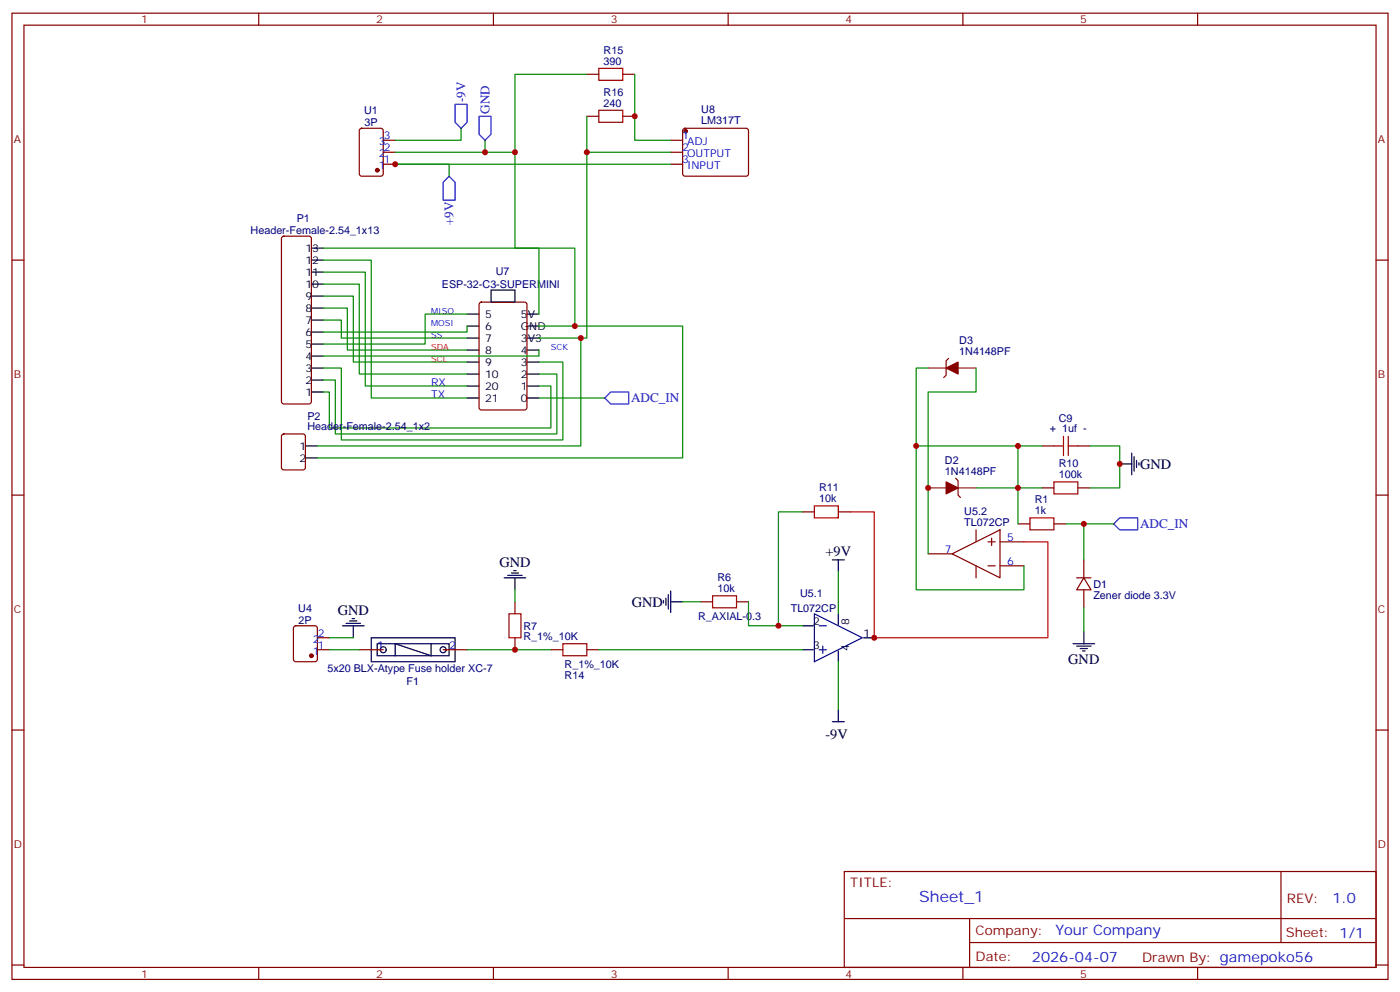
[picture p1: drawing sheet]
<svg xmlns="http://www.w3.org/2000/svg" width="412mm" height="292mm" viewBox="0 0 412 292" stroke-linecap="round" stroke-linejoin="round" font-family="sans-serif">
<g fill="none" stroke="#870000" stroke-width=".35">
<path d="M3.5 3.9h405.4v284.3h-405.4zM7.1 7.4h398.2v277.3h-398.2zM76.2 3.9v3.5M145.3 3.9v3.5M214.5 3.9v3.5M283.6 3.9v3.5M352.8 3.9v3.5M106.1 38l.4-.3h5.7l.6 .5 .1 13-.5 .6-5.9 .1-.6-.5-.1-12.9zM172.9 21.9h3.5M172.9 34.2h3.5M183.4 21.9h3.6M183.4 34.2h3.6"/>
<path d="M201.3 38l.5-.3h18l.5 .3 .2 .5-.1 12.9-.6 .5-18.3-.1-.4-.6v-12.7zM112.9 48.3h3.5M112.9 44.8h3.5M112.9 41.3h3.5M197.6 48.3h3.5M197.6 44.8h3.5M197.6 41.3h3.5M3.5 76.6h3.6M83.1 69.7l.5-.2h7.4l.5 .2 .2 .5v48l-.2 .5-.5 .2h-7.4l-.5-.2-.2-.5v-48zM405.3 76.6h3.6M141.3 89.1l.5-.2h12.7l.7 .4v30.6l-.4 .7h-13l-.6-.4-.1-30.6zM279.4 105.5l-.7 .7v4.2l-.7 .7"/>
<path d="M83.1 127.9l.5-.2h5.7l.6 .4 .1 9.5-.5 .6-5.9 .1-.6-.5-.1-9.4zM306.9 131.2h3.5M317.5 131.2h3.5M3.5 145.7h3.6M236.4 150.6h3.5M246.9 150.6h3.6M281.5 140.8l.7 .7v4.2l.7 .7M287.5 155.9v3.6M291 159.5h2.2M292.1 158.4v2.1M294.6 159.5h7M299.9 154.2h3.5"/>
<path d="M306.9 143.6h3.5M310.4 154.2h3.6M317.5 143.6h3.5M405.3 145.7h3.6M151.7 177.1v3.5M206.4 177.1h3.5M217 177.1h3.5M273.4 163h7.1M280.5 163l14.1-7.1v14.1zM287.5 166.5v3.5M291 166.5h2.2M294.6 166.5h7"/>
<path d="M317.1 170h4.3M319.3 170l2.1 3.6h-4.3zM319.3 164.7v5.3M319.3 173.6v5.3M86.7 184.4l.4-.3h5.7l.6 .5 .1 9.4-.5 .7h-5.9l-.6-.4-.1-9.4zM93.5 191.2h3.5M93.5 187.7h3.5M105.8 191.2h7.1M130.5 191.2h7.1M151.7 187.7v3.5M162.3 191.2h3.5M172.9 191.2h3.5"/>
<path d="M3.5 214.8h3.6M405.3 214.8h3.6M248.7 256.5h156.6v28.2h-156.6zM377.3 256.5v20.9M248.7 270.3h156.5M285.6 277.4h119.6M285.6 270.3v14.1M3.5 284h3.6M76.2 284.7v3.5M145.3 284.7v3.5M214.5 284.7v3.5M283.6 284.7v3.5"/>
<path d="M352.8 284.7v3.5M405.3 284h3.6"/>
</g>
<g fill="#870000" stroke="#870000" stroke-width=".35">
<path d="M278.7 141.8l3.5 1.8-3.5 1.7z"/>
<path d="M278.7 108.3l3.5-1.8v3.6z"/>
<circle cx="111.1" cy="50.1" r=".53"/>
<circle cx="91.7" cy="193" r=".53"/>
<circle cx="202" cy="38.6" r=".53"/>
</g>
<g fill="none" stroke="#000" stroke-width=".35">
<path d="M91.7 76.6h3.5M91.7 73h3.5M91.7 97.7h3.5M91.7 94.2h3.5M91.7 90.7h3.5M91.7 87.1h3.5M91.7 83.6h3.5M91.7 80.1h3.5M137.6 99.5h3.5M137.6 96h3.5M137.6 92.4h3.5M144.6 85.4h7.1v3.5h-7.1z"/>
<path d="M155.2 99.5h3.5M155.2 96h3.5M155.2 92.4h3.5M91.7 115.4h3.5M91.7 111.8h3.5M91.7 108.3h3.5M91.7 104.8h3.5M91.7 101.2h3.5M137.6 117.1h3.5M137.6 113.6h3.5M137.6 110.1h3.5M137.6 106.5h3.5"/>
<path d="M137.6 103h3.5M155.2 117.1h3.5M155.2 113.6h3.5M155.2 110.1h3.5M155.2 106.5h3.5M155.2 103h3.5M90 131.2h3.5M90 134.8h3.5M329.8 136.5h3.6M333.4 133.3v6.4M334.1 134.4v4.2M334.8 135.5v2.1"/>
<path d="M335.5 136.2v.7M148.5 170h6.4M149.6 169.3h4.2M150.6 168.6h2.2M151.3 167.9h.7M151.7 170v3.6M195.4 176.7v.7M196.1 176v2.2M196.8 175v4.2M197.6 177.1h3.5M197.6 173.9v6.4M245.2 164.7h3.5"/>
<path d="M246.9 164.7v3.6M100.9 184.1h6.3M102 183.4h4.2M103 182.7h2.1M103.7 182h.7M104.1 184.1v3.6M109.4 187.7h24.7v7h-24.7zM111.1 189.4h21.2v3.6h-21.2zM127 189.4v3.6l-10.6-3.6v3.6M236.4 184.1h3.1M236.4 191.2h3.1M246.9 180.6v3.2"/>
<path d="M246.9 191.6v3.1M254.4 187.7h3.1M316.1 189.4h6.3M317.1 190.1h4.3M318.2 190.9h2.1M318.9 191.6h.7M319.3 185.9v3.5M245.2 212.4h3.5M246.9 208.8v3.6"/>
<circle cx="112.9" cy="191.2" r=".88"/>
<circle cx="130.5" cy="191.2" r=".88"/>
</g>
<path d="M239.9 180.6l14.1 7.1-14.1 7zM241.3 184.1h2.1M241.3 191.2h2.1M242.4 190.1v2.2" fill="none" stroke="#009" stroke-width=".35"/>
<path d="M273.4 108.3h5.3M282.2 108.3h5.3M273.4 143.6h5.3M282.2 143.6h5.3" fill="none" stroke="#8c2424" stroke-width=".35"/>
<path d="M176.4 20.1h7v3.5h-7zM176.4 32.5h7v3.5h-7zM310.4 131.2h2.9M313.3 128.4v5.7M314.7 131.2h2.8M314.7 128.4v5.7M239.9 148.9h7v3.5h-7zM303.4 152.4h7v3.5h-7zM310.4 141.8h7.1v3.5h-7.1zM209.9 175.3h7.1v3.6h-7.1zM149.9 180.6h3.6v7.1h-3.6zM165.8 189.4h7.1v3.6h-7.1z" fill="none" stroke="#a10000" stroke-width=".35"/>
<g fill="none" stroke="#008700" stroke-width=".35">
<path d="M135.8 37.7v3.6h-19.4M172.9 34.2v10.6h24.7M172.9 21.9h-21.2v22.9h-35.3M187 21.9v19.4h10.6M142.9 41.3v3.5M151.7 44.8v28.2h17.6v23h-10.6M172.9 44.8v54.7h-14.2M197.6 48.3h-81.2h15.9v3.6M95.2 73h63.5v19.4M95.2 76.6h14.2v40.5h28.2M95.2 94.2h5.3v5.3h37.1M95.2 90.7h7.1v12.3h35.3"/>
<path d="M95.2 87.1h8.9v19.4h33.5M95.2 83.6h10.6v26.5h31.8M95.2 80.1h12.4v33.5h30M137.6 92.4h-12.4v8.8h-30M137.6 96v1.7h-42.4M169.3 96h31.8v38.8h-107.6M171.1 99.5v31.7h-77.6M158.7 113.6h3.6v12.3h-65.3v-10.5h-1.8M158.7 110.1h5.3v17.6h-65.2v-15.9h-3.6M158.7 106.5h7.1v23h-65.3v-21.2h-5.3M158.7 103v1.8h-63.5M158.7 117.1h19.5"/>
<path d="M273.4 108.3h-3.5v22.9M287.5 108.3v7.1h-14.1v47.6M299.9 131.2h7M321 131.2h8.8v12.4h-8.8M236.4 150.6h-7.1v33.5h7.1M287.5 143.6h12.4v-12.4h-30v42.4h31.7v-7.1M306.9 143.6h-7v10.6M314 154.2h14.1M319.3 154.2v10.5M151.7 173.6v3.5M201.1 177.1h5.3M220.5 177.1v7h8.8"/>
<path d="M246.9 168.3v12.3M319.3 178.9v7M97 187.7h7.1M97 191.2h8.8M137.6 191.2h24.7M176.4 191.2h60M246.9 194.7v14.1"/>
</g>
<path d="M250.5 150.6h7v37.1h51.2v-28.2h-7.1" fill="none" stroke="#f00" stroke-width=".35"/>
<path d="M134.1 30.7h3.5v5.3l-1.8 1.7-1.7-1.7zM141.1 34.2h3.5v5.3l-1.7 1.8-1.8-1.8zM132.3 51.9l1.8 1.7v5.3h-3.6v-5.3zM178.2 117.1l1.7-1.7h5.3v3.5h-5.3zM328.1 154.2l1.7-1.8h5.3v3.5h-5.3z" fill="none" stroke="#00f" stroke-width=".35"/>
<g fill="#c00">
<circle cx="151.7" cy="191.2" r=".88"/>
<circle cx="229.3" cy="184.1" r=".88"/>
<circle cx="257.5" cy="187.7" r=".88"/>
<circle cx="329.8" cy="136.5" r=".88"/>
<circle cx="187" cy="34.2" r=".88"/>
<circle cx="172.9" cy="44.8" r=".88"/>
<circle cx="151.7" cy="44.8" r=".88"/>
<circle cx="171.1" cy="99.5" r=".88"/>
<circle cx="169.3" cy="96" r=".88"/>
<circle cx="116.4" cy="48.3" r=".88"/>
<circle cx="142.9" cy="44.8" r=".88"/>
<circle cx="269.9" cy="131.2" r=".88"/>
<circle cx="299.9" cy="143.6" r=".88"/>
<circle cx="299.9" cy="131.2" r=".88"/>
<circle cx="273.4" cy="143.6" r=".88"/>
<circle cx="319.3" cy="154.2" r=".88"/>
</g>
<text font-size="4.6" fill="#00f" x="270.8" y="265.5">Sheet_1</text>
<g font-size="4.2">
<text x="335.8" y="137.9">GND</text>
<text x="147.1" y="166.8">GND</text>
<text x="243.2" y="163.7">+9V</text>
<text x="186.1" y="178.6">GND</text>
<text x="99.5" y="180.9">GND</text>
<text x="314.7" y="195.5">GND</text>
<text x="243.2" y="217.4">-9V</text>
</g>
<g font-size="4.2" fill="#00f">
<text x="392.5" y="265.7">1.0</text>
<text x="310.9" y="275.3">Your Company</text>
<text x="304" y="283.1">2026-04-07</text>
</g>
<g font-size="3.9" fill="#00f">
<text x="137.1" y="30" transform="rotate(-90 137.1 30)">-9V</text>
<text x="144.1" y="33.5" transform="rotate(-90 144.1 33.5)">GND</text>
<text x="133.6" y="66.3" transform="rotate(-90 133.6 66.3)">+9V</text>
<text x="185.9" y="118.4">ADC_IN</text>
<text x="335.8" y="155.4">ADC_IN</text>
</g>
<g font-size="3.9" fill="#800">
<text x="250.5" y="261.1">TITLE:</text>
<text x="379.1" y="265.7">REV:</text>
<text x="287.4" y="275.3">Company:</text>
<text x="378.7" y="275.9">Sheet: 1/1</text>
<text x="287.4" y="282.9">Date:</text>
<text x="336.4" y="283">Drawn By: gamepoko56</text>
</g>
<g font-size="3.2" fill="#800">
<text x="41.6" y="6.9">1</text>
<text x="110.8" y="6.9">2</text>
<text x="179.9" y="6.9">3</text>
<text x="249.1" y="6.9">4</text>
<text x="318.2" y="6.9">5</text>
<text x="4.1" y="42">A</text>
<text x="405.9" y="42">A</text>
<text x="4.1" y="111.1">B</text>
<text x="405.9" y="111.1">B</text>
<text x="4.1" y="180.3">C</text>
<text x="405.9" y="180.3">C</text>
<text x="4.1" y="249.4">D</text>
<text x="405.9" y="249.4">D</text>
<text x="41.6" y="287.7">1</text>
<text x="110.8" y="287.7">2</text>
<text x="179.9" y="287.7">3</text>
<text x="249.1" y="287.7">4</text>
<text x="318.2" y="287.7">5</text>
</g>
<g font-size="3.2" fill="#000080">
<text x="177.8" y="15.9">R15</text>
<text x="177.8" y="19.1">390</text>
<text x="177.8" y="28.2">R16</text>
<text x="107.3" y="33.6">U1</text>
<text x="177.8" y="31.4">240</text>
<text x="206.6" y="33.3">U8</text>
<text x="107.3" y="37.1">3P</text>
<text x="206.6" y="36.5">LM317T</text>
<text x="87.4" y="65.3">P1</text>
<text x="73.8" y="68.9">Header-Female-2.54_1x13</text>
<text x="146.1" y="81.1">U7</text>
<text x="130.1" y="84.8">ESP-32-C3-SUPERMINI</text>
<text x="282.6" y="101.2">D3</text>
<text x="282.6" y="104.4">1N4148PF</text>
<text x="90.6" y="123.5">P2</text>
<text x="311.9" y="124.1">C9</text>
<text x="90.6" y="126.6">Header-Female-2.54_1x2</text>
<text x="309.3" y="127.1">+ 1uf -</text>
<text x="278.4" y="136.4">D2</text>
<text x="311.9" y="137.5">R10</text>
<text x="278.4" y="139.7">1N4148PF</text>
<text x="311.9" y="140.8">100k</text>
<text x="241.3" y="147.8">10k</text>
<text x="241.3" y="144.6">R11</text>
<text x="304.8" y="148.1">R1</text>
<text x="284" y="154.9">TL072CP</text>
<text x="284" y="151.7">U5.2</text>
<text x="304.8" y="151.3">1k</text>
<text x="211.3" y="171">R6</text>
<text x="322.1" y="172.9">D1</text>
<text x="211.3" y="174.3">10k</text>
<text x="232.9" y="180">TL072CP</text>
<text x="235.7" y="175.6">U5.1</text>
<text x="322.1" y="176.1">Zener diode 3.3V</text>
<text x="87.9" y="180">U4</text>
<text x="87.9" y="183.5">2P</text>
<text x="154.2" y="185.3">R7</text>
<text x="205.7" y="182.4">R_AXIAL-0.3</text>
<text x="154.2" y="188.5">R_1%_10K</text>
<text x="96.5" y="197.6">5x20 BLX-Atype Fuse holder XC-7</text>
<text x="166.3" y="196.5">R_1%_10K</text>
<text x="119.8" y="201.7">F1</text>
<text x="166.3" y="199.7">R14</text>
</g>
<g font-size="3.2" fill="#00f">
<text x="113.1" y="40.9">3</text>
<text x="200.9" y="40.9">1</text>
<text x="111.6" y="46.2">2</text>
<text x="111.6" y="42.7">3</text>
<text x="113.1" y="48">1</text>
<text x="113.1" y="44.4">2</text>
<text x="200.9" y="44.4">2</text>
<text x="200.9" y="48">3</text>
<text x="202.4" y="42.7">ADJ</text>
<text x="202.4" y="46.2">OUTPUT</text>
<text x="111.6" y="49.7">1</text>
<text x="202.4" y="49.7">INPUT</text>
<text x="127" y="113.6">RX</text>
<text x="127" y="117.1">TX</text>
<text x="296.7" y="159.1">5</text>
<text x="278.3" y="162.6">7</text>
<text x="296.7" y="166.2">6</text>
<text x="92.2" y="189.1">2</text>
<text x="93.7" y="190.9">1</text>
<text x="93.7" y="187.3">2</text>
<text x="111.1" y="190.9">1</text>
<text x="132.3" y="190.9">2</text>
<text x="92.2" y="192.6">1</text>
</g>
<g font-size="3.2">
<text x="90" y="77.6">12</text>
<text x="90" y="74.1">13</text>
<text x="90" y="81.1">11</text>
<text x="90" y="88.2">9</text>
<text x="90" y="84.7">10</text>
<text x="90" y="95.2">7</text>
<text x="90" y="91.7">8</text>
<text x="142.9" y="93.5">5</text>
<text x="153.5" y="93.5">5V</text>
<text x="90" y="98.8">6</text>
<text x="142.9" y="100.5">7</text>
<text x="142.9" y="97">6</text>
<text x="153.5" y="100.5">3V3</text>
<text x="153.5" y="97">GND</text>
<text x="90" y="105.8">4</text>
<text x="90" y="102.3">5</text>
<text x="142.9" y="107.6">9</text>
<text x="142.9" y="104.1">8</text>
<text x="153.5" y="107.6">3</text>
<text x="153.5" y="104.1">4</text>
<text x="90" y="112.9">2</text>
<text x="90" y="109.4">3</text>
<text x="142.9" y="111.1">10</text>
<text x="153.5" y="111.1">2</text>
<text x="90" y="116.4">1</text>
<text x="142.9" y="118.2">21</text>
<text x="142.9" y="114.7">20</text>
<text x="153.5" y="118.2">0</text>
<text x="153.5" y="114.7">1</text>
<text x="88.2" y="132.3">1</text>
<text x="88.2" y="135.8">2</text>
<text x="239.5" y="183.8">2</text>
<text x="250.1" y="183.8" transform="rotate(-90 250.1 183.8)">8</text>
<text x="239.5" y="190.9">3</text>
<text x="250.1" y="191.6" transform="rotate(-90 250.1 191.6)">4</text>
<text x="254.4" y="187.3">1</text>
</g>
<g font-size="2.5" fill="#00f">
<text x="127" y="96">MOSI</text>
<text x="127" y="92.4">MISO</text>
<text x="127" y="99.5">SS</text>
<text x="162.3" y="103">SCK</text>
</g>
<g font-size="2.5" fill="#f00">
<text x="127" y="103">SDA</text>
<text x="127" y="106.5">SCL</text>
</g>
</svg>
